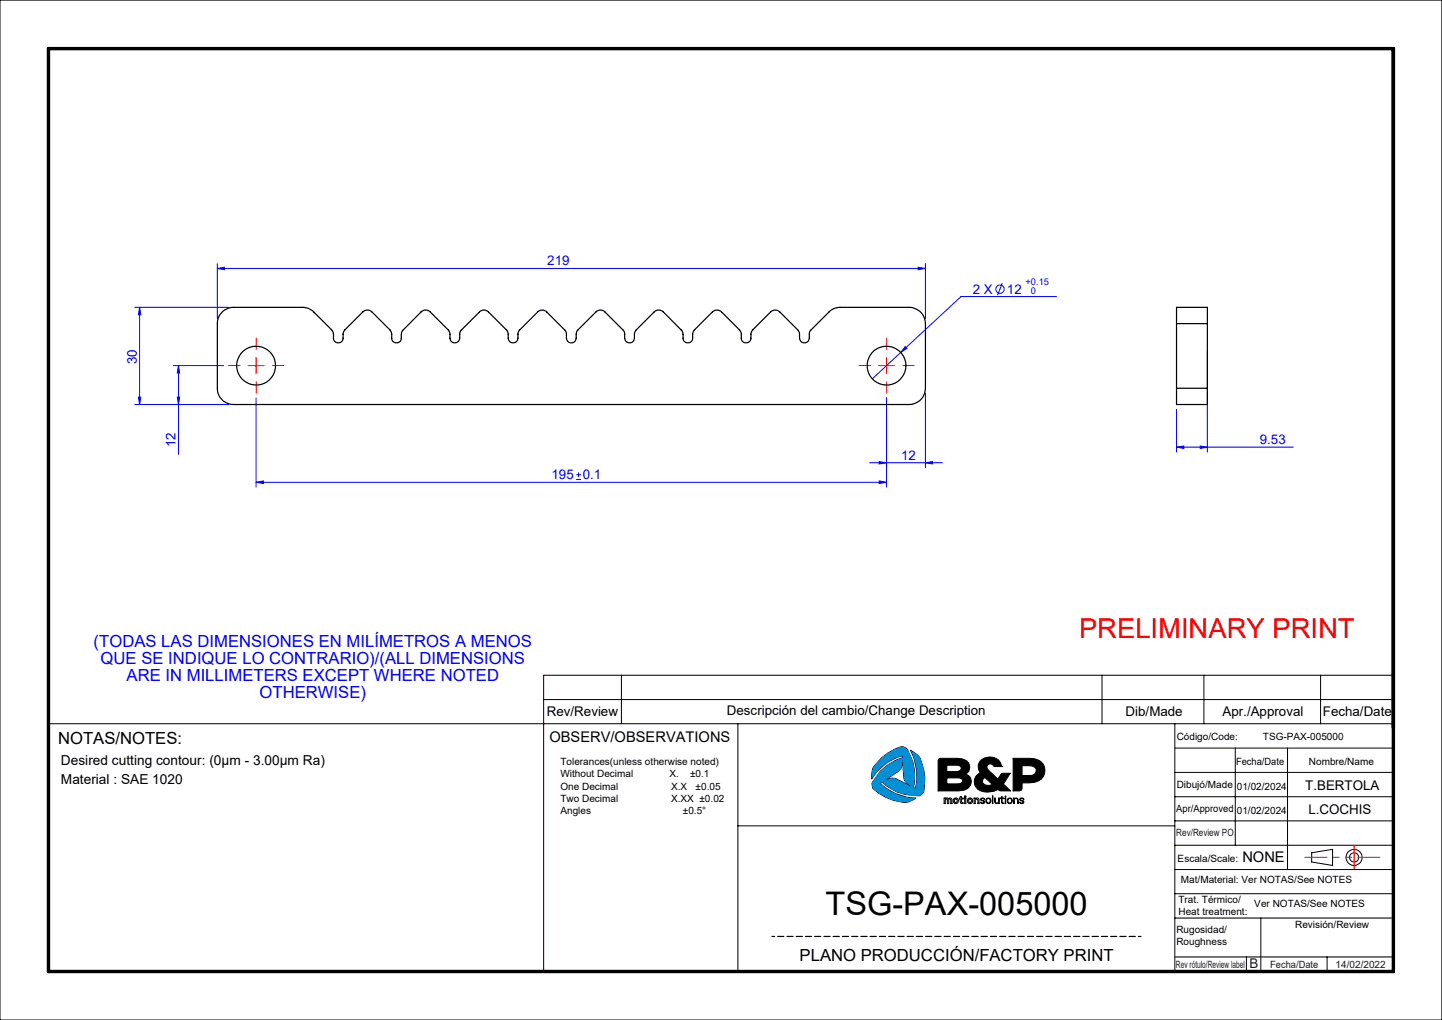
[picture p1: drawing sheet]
<svg xmlns="http://www.w3.org/2000/svg" width="297mm" height="210mm" viewBox="0 0 297 210" stroke-linecap="round" stroke-linejoin="round" font-family="sans-serif">
<g fill="none" stroke="#000" stroke-width=".21">
<path d="M0 0h297v210h-297zM128 139v10M227 139v10M248 139v10M272 139v10M287 139h-175v61M112 144h175M152 149v51M181.6 156a8.6 8.6 0 0 1 4.3-2.3l.8 .4a10.3 10.3 0 0 1 1.4 8.1l.4 .1a10.8 10.8 0 0 0-1-7.9 4.7 4.7 0 0 1 2 1.8 10.1 10.1 0 0 1 .6 7.1l-.7 .5a9.9 9.9 0 0 1-7.7-2.8l-.4 .3a10.8 10.8 0 0 0 7.4 3 4.3 4.3 0 0 1-2.5 .9 9.6 9.6 0 0 1-6.5-3.1l-.1-.8a10.1 10.1 0 0 1 6.3-5.3v-.4a10.4 10.4 0 0 0-6.4 4.8 4.2 4.2 0 0 1 .5-2.6zM185.9 156.6l.2 3.4 .2 .7 1.3 1.2-3.1-1.6-.6-.1-1.8 .5 2.9-1.9 .5-.5zM193.3 156.3l.4-.2h3.5a2.09 2.09 0 0 1 2.5 1.9l-.1 .7-.8 .7a1.68 1.68 0 0 1 1.3 1.7 1.68 1.68 0 0 1-1.5 1.6l-1.2 .1h-4.2zM195 157.5l2.4 .1a.58 .58 0 0 1 .6 .4 .58 .58 0 0 1-.3 .6l-.7 .2h-2z"/>
<path d="M202.1 156.5a2.71 2.71 0 0 1 3.9 .5l.3 .8h-1.5a.8 .8 0 0 0-.8-.5 .8 .8 0 0 0-.7 .6 2.07 2.07 0 0 0 1 1.4l1.2 1.1 .8-1.1 1.8-.1-1.4 2.2 1.4 1.4h-2l-.5-.3a3.5 3.5 0 0 1-4.6-.4 1.98 1.98 0 0 1 .9-3 1.94 1.94 0 0 1 .2-2.6zM206.3 157.8h.1M208.7 156.1h3.5a2.6 2.6 0 0 1 2.9 3.2 2.82 2.82 0 0 1-3.1 1.9h-1.5l-.1 1.5-.4 .1h-1.3zM210.5 157.6a2.82 2.82 0 0 1 2.8 .5 1.05 1.05 0 0 1-.1 1.2 1.05 1.05 0 0 1-1.1 .4h-1.6zM242 149v51M242 159h45M242 154h45M254.4 154v20M265.2 154v25M287 149h-277v51M152 170h90M194.5 164.3l1.5 .1 .1 1h-.3v-.7l-.2-.2-.2 .1v.8h-.3v-.8l-.2-.1-.2 .2v.7h-.2z"/>
<path d="M195 160.2h2.7l.5 .3v.4a.86 .86 0 0 1-1 .5h-2.2zM196.6 164.6l.2-.1 .3 .1v.5l-.3 .1-.2-.1zM197.8 164h.2v.3h.4v.2h-.4v.5a.22 .22 0 0 0 .1 .2 .22 .22 0 0 0 .3 0v.2a.63 .63 0 0 1-.6-.2 .63 .63 0 0 1 0-.7h-.2v-.2h.2zM198.7 164.3h.2v1.1h-.2zM198.7 163.9h.2v.2h-.2zM199.6 164.6l.2-.1 .2 .1v.5l-.2 .1-.2-.1zM200.6 164.3l.9 .1 .1 .2v.8h-.2v-.7l-.3-.2-.2 .3v.6h-.3zM202.5 160.4l.3-.3 1.6 1.4a1.33 1.33 0 0 1-2.1-.6zM202.6 165a.42 .42 0 0 1-.5-.2 .42 .42 0 0 1 0-.4l.5-.1 .2 .3h-.1a.28 .28 0 0 0-.3-.2 .28 .28 0 0 0-.3 .3h.1a.39 .39 0 0 1 .6 .4 .39 .39 0 0 1-.6 .3l-.3-.2 .5 .1h.2v-.3M203.3 164.5l.3-.1 .3 .1 .1 .3-.2 .5-.5-.1zM204.4 163.9h.1v1.5h-.1zM204.9 164.3h.1v.6a.36 .36 0 0 0 .3 .4 .36 .36 0 0 0 .4-.4v-.6h.1v1.1l-.1-.1-.3 .1-.4-.1z"/>
<path d="M206.3 164h.1v.3h.4l-.4 .1v.6a.23 .23 0 0 0 .1 .3 .23 .23 0 0 0 .3 0 .28 .28 0 0 1-.4 .1 .28 .28 0 0 1-.1-.4v-.6h-.3l.3-.1zM207 163.9l.2 .2zM207 164.3h.2v1.1h-.2zM207.7 164.5l.3-.1 .3 .1 .1 .3-.2 .5-.5-.1-.1-.3zM208.8 164.3l.1 .2a.48 .48 0 0 1 .8 .1v.8h-.1v-.6a.36 .36 0 0 0-.3-.4 .36 .36 0 0 0-.4 .4v.6h-.1zM210.1 164.4a.47 .47 0 0 1 .4-.1 .47 .47 0 0 1 .4 .3h-.1a.28 .28 0 0 0-.3-.2 .28 .28 0 0 0-.3 .3h.1a.4 .4 0 0 1 .5 .2 .4 .4 0 0 1-.2 .5h-.3l-.3-.2 .3 .1h.4l.1-.2-.2-.1a.46 .46 0 0 1-.5-.6zM242 164h45M242 169h45M242 174h45M242 179h45M270.2 175.6l4.3-.7v3.3l-4.3-.7zM242 184h45"/>
<path d="M242 189h45M242 197h45M256.7 197v3M259.7 189v11M273.3 197v3"/>
<circle cx="196.9" cy="164.9" r=".57"/>
<circle cx="199.8" cy="164.9" r=".57"/>
<circle cx="203.6" cy="164.9" r=".56"/>
<circle cx="208" cy="164.9" r=".57"/>
<circle cx="278.9" cy="176.5" r="1.66"/>
<circle cx="278.9" cy="176.5" r=".94"/>
</g>
<path d="M159 192.8h76" fill="none" stroke="#000" stroke-width=".25" stroke-dasharray="1.3 .6" stroke-dashoffset=".7"/>
<path d="M10 10h277v190h-277z" fill="none" stroke="#000" stroke-width=".7"/>
<path d="M268.7 176.5h15.5" fill="none" stroke="#f00" stroke-width=".21" stroke-dasharray="6.3 1.3 1.3 1.3 1.3 1.3" stroke-dashoffset="1.8"/>
<path d="M278.9 174.2v4.6" fill="none" stroke="#f00" stroke-width=".21" stroke-dasharray="6.3 1.3 1.3 1.3 1.3 1.3"/>
<path d="M195 160.2h2.7l.5 .3 .1 .4-.3 .3-.5 .2h-2.5zM195 157.5l2.4 .1 .5 .2 .1 .5-.3 .4-.4 .1h-2.3zM193.3 156.3l-.1 6.5h4.4a2.08 2.08 0 0 0 2.4-2.3l-.4-.8-.8-.3a1.68 1.68 0 0 0 .9-1.9 1.68 1.68 0 0 0-1.7-1.3l-4.4-.1zM202.5 160.3l.3-.2 1.6 1.4-.7 .2-.9-.1-.5-.7zM202 156.6l-.5 .9 .1 1.1a.37 .37 0 0 1 .2 .4 .37 .37 0 0 1-.3 .3l-.7 1-.1 .8 .2 .9 .6 .6 .4 .2a4.1 4.1 0 0 0 3.7-.3l.4 .3h2.1l-1.4-1.4 1.4-2.2h-1.8l-.8 1.2-2.1-2-.1-.6 .1-.4 .4-.1 .6 .1 .4 .4h1.5v-.1a2.6 2.6 0 0 0-4.3-1.1zM210.5 157.6h1.8l.7 .3 .4 .5-.1 .7-.4 .4-.5 .2h-1.9zM208.7 156.1v6.7l1.6-.1 .2-.3v-1.2h1.5a2.75 2.75 0 0 0 3.2-2.4v-.8l-.3-.7a3.1 3.1 0 0 0-2.7-1.2z" fill-rule="evenodd" fill="#000"/>
<path d="M181.6 156l-1.6 1.8a4.1 4.1 0 0 0-.5 2.6 10.5 10.5 0 0 1 6.4-4.8v.4a9.6 9.6 0 0 0-6.3 5.4 1.5 1.5 0 0 0 1.1 1.6 8.6 8.6 0 0 0 6.3 2.1l1.7-.8a10.7 10.7 0 0 1-7.4-3l.4-.3a9.8 9.8 0 0 0 7.8 2.8l.6-.5a9.5 9.5 0 0 0-1-7.7l-1.6-1.2a10.7 10.7 0 0 1 1 7.9l-.4-.1a9.7 9.7 0 0 0-1.5-8.2 1.71 1.71 0 0 0-2.1 .2l-1.1 .5zM185.9 156.6l.3 3.9 .2 .4 1.2 1-3.3-1.7h-.7l-1.5 .5 3.2-2.1 .4-.6z" fill-rule="evenodd" fill="#0090d6"/>
<g fill="none" stroke="#00f" stroke-width=".21">
<path d="M44.8 55.3l1.4-.3v.5zM44.8 54.3v11.3M44.8 55.3h145.8M189.1 55l1.5 .3-1.5 .2zM190.6 54.3v11.3M206.4 58.3l-.9 2.5M27.8 63.3h19.3M28.8 63.3l.2 1.5h-.5zM28.8 63.3v20M35.7 75.3h10.4M36.8 75.3l.2 1.5h-.5zM36.8 75.3v18.2"/>
<path d="M185.5 72.6l-5.8 5.4M186.4 71.4l.4 .3-1.3 .9zM217.6 61.1h-19.7l-12.4 11.5M248.7 72.3v20.8M27.8 83.3h19.3M28.5 81.8h.5l-.2 1.5zM36.5 81.8h.5l-.2 1.5zM52.7 99.3l1.6-.3v.5zM52.7 81.9v18.4M52.7 99.3h129.9M118.7 98.7h1M118.7 97.7h1"/>
<path d="M119.2 97.3v.9M179.1 95.3h15M181.1 99l1.5 .3-1.5 .2zM181.1 95l1.5 .3-1.5 .2zM182.6 81.9v18.4M190.6 95.3l1.5-.3v.5zM190.6 81v15.3M242.3 92.1l1.5-.3v.5zM242.3 84.3v8.8M242.3 92.1h24M247.2 91.8l1.5 .3-1.5 .2z"/>
<circle cx="206" cy="59.5" r=".86"/>
</g>
<path d="M49.4 75.3h-2.3M52.8 71.9v-2.3M52.8 78.6v2.3M56.1 75.3h2.3M179.3 75.3h-2.4M182.6 71.9v-2.3M182.6 78.6v2.3M185.9 75.3h2.4" fill="none" stroke="#f00" stroke-width=".21" stroke-dasharray="15.2 1.3 1.3 1.3"/>
<path d="M51.1 75.3h3.3M52.7 73.6v3.3M180.9 75.3h3.4M182.6 73.6v3.3" fill="none" stroke="#f00" stroke-width=".21"/>
<g fill="#00f">
<path d="M44.8 55.3l1.4-.3v.5zM189.1 55l1.5 .3-1.5 .2zM52.7 99.3l1.6-.3v.5zM181.1 99l1.5 .3-1.5 .2zM186.4 71.4l-.9 1.2 1.3-.9zM181.1 95l1.5 .3-1.5 .2zM190.6 95.3l1.5-.3v.5zM242.3 92.1l1.5-.3v.5zM247.2 91.8l1.5 .3-1.5 .2z"/>
<path d="M36.5 81.8h.5l-.2 1.5zM36.8 75.3l.2 1.5h-.5z"/>
<path d="M28.8 63.3l.2 1.5h-.5zM28.5 81.8h.5l-.2 1.5z"/>
</g>
<g fill="none" stroke="#000" stroke-width=".25">
<path d="M45.9 64.1a3.6 3.6 0 0 1 2.2-.8h14.2a3.3 3.3 0 0 1 2.4 1l3.7 3.7 .3 .6v1a.99 .99 0 0 0 1 1 .99 .99 0 0 0 1-1v-.9l.3-.7 3.7-3.8a1.36 1.36 0 0 1 1.9 0l3.8 3.8 .3 .7v.9a.99 .99 0 0 0 1 1 .99 .99 0 0 0 1-1v-1l.3-.6 3.7-3.8a1.36 1.36 0 0 1 1.9 0l3.9 3.9 .2 .7a1.5 1.5 0 0 0 .5 1.7 1.02 1.02 0 0 0 1.5-.9v-1l.3-.6 3.7-3.8a1.32 1.32 0 0 1 1.9 0l3.8 3.8 .3 .8a1.5 1.5 0 0 0 .5 1.7 1.01 1.01 0 0 0 1.5-.9v-1.2l.3-.4 3.7-3.8a1.32 1.32 0 0 1 1.9 0l3.8 3.8 .3 .8a1.5 1.5 0 0 0 .5 1.7 1.01 1.01 0 0 0 1.5-.9v-.9l.2-.6 3.8-3.9a1.32 1.32 0 0 1 1.9 0l3.8 3.8 .3 .8a1.43 1.43 0 0 0 .5 1.7 .99 .99 0 0 0 1.5-.9v-.9l.2-.6 3.8-3.9a1.36 1.36 0 0 1 1.9 0l3.8 3.8 .3 .6v1a.99 .99 0 0 0 1 1 .99 .99 0 0 0 1-1v-.9l.3-.7 3.7-3.8a1.36 1.36 0 0 1 1.9 0l3.8 3.8 .3 .7v.9a.99 .99 0 0 0 1 1 .99 .99 0 0 0 1-1v-1l.3-.6 3.7-3.8a1.36 1.36 0 0 1 1.9 0l3.9 3.9 .2 .7a1.5 1.5 0 0 0 .5 1.7 1.02 1.02 0 0 0 1.5-.9v-1l.3-.6 3.7-3.7a3.1 3.1 0 0 1 2.3-1h14.3a3.3 3.3 0 0 1 3.3 3.3v13.3a3.3 3.3 0 0 1-3.3 3.4h-139.2a3.3 3.3 0 0 1-3.3-3.4v-13.3a3.2 3.2 0 0 1 1.1-2.5zM242.3 79.9v3.4h6.4v-3.4M242.3 66.6v-3.3h6.4v3.3M242.3 79.9h6.4M242.3 66.6v13.3M242.3 66.6h6.4M248.7 66.6v13.3"/>
<circle cx="52.8" cy="75.3" r="4"/>
<circle cx="182.6" cy="75.3" r="4"/>
</g>
<text font-size="6.7" x="170" y="188.3">TSG-PAX-005000</text>
<text font-size="5.6" fill="#f00" x="222.2" y="131.3">PRELIMINARY PRINT</text>
<g font-size="3.4" fill="#00f">
<text x="19.3" y="133.3">(TODAS LAS DIMENSIONES EN MILÍMETROS A MENOS</text>
<text x="20.7" y="136.8">QUE SE INDIQUE LO CONTRARIO)/(ALL DIMENSIONS</text>
<text x="26.1" y="140.3">ARE IN MILLIMETERS EXCEPT WHERE NOTED</text>
<text x="53.5" y="143.8">OTHERWISE)</text>
</g>
<g font-size="3.4">
<text x="12" y="153.1">NOTAS/NOTES:</text>
<text x="164.7" y="197.9">PLANO PRODUCCIÓN/FACTORY PRINT</text>
</g>
<g font-size="3">
<text x="113.2" y="152.7">OBSERV/OBSERVATIONS</text>
<text x="255.9" y="177.4">NONE</text>
</g>
<g font-size="2.8">
<text x="12.6" y="157.6">Desired cutting contour: (0µm - 3.00µm Ra)</text>
<text x="12.6" y="161.4">Material : SAE 1020</text>
</g>
<g font-size="2.7" fill="#00f">
<text x="112.7" y="54.6">219</text>
<text x="200.4" y="60.4">2 X</text>
<text x="207.4" y="60.4">12</text>
<text x="28.2" y="75" transform="rotate(-90 28.2 75)">30</text>
<text x="36.2" y="92" transform="rotate(-90 36.2 92)">12</text>
<text x="185.6" y="94.6">12</text>
<text x="259.5" y="91.4">9.53</text>
<text x="113.6" y="98.6">195</text>
<text x="120" y="98.6">0.1</text>
</g>
<g font-size="2.7">
<text x="112.6" y="147.5">Rev/Review</text>
<text x="149.7" y="147.3">Descripción del cambio/Change Description</text>
<text x="231.8" y="147.3">Dib/Made</text>
<text x="251.8" y="147.3">Apr./Approval</text>
<text x="272.5" y="147.4">Fecha/Date</text>
<text x="268.8" y="162.6">T.BERTOLA</text>
<text x="269.5" y="167.7">L.COCHIS</text>
</g>
<text font-size="2.7" fill="#191924" x="257.3" y="199.4">B</text>
<g font-size="2.1">
<text x="242.4" y="152.3">Código/Code:</text>
<text x="260.1" y="152.3">TSG-PAX-005000</text>
<text x="115.4" y="157.6">Tolerances(unless otherwise noted)</text>
<text x="115.4" y="160.1">Without Decimal</text>
<text x="137.9" y="160.1">X.</text>
<text x="142.1" y="160.1">±0.1</text>
<text x="254.6" y="157.4">Fecha/Date</text>
<text x="269.6" y="157.5">Nombre/Name</text>
<text x="115.4" y="162.6">One Decimal</text>
<text x="115.4" y="165.1">Two Decimal</text>
<text x="115.4" y="167.6">Angles</text>
<text x="138.2" y="165.1">X.XX ±0.02</text>
<text x="138.2" y="162.6">X.X</text>
<text x="140.6" y="167.6">±0.5°</text>
<text x="143.3" y="162.6">±0.05</text>
<text x="242.3" y="167.1">Apr/Approved</text>
<text x="242.4" y="162.3">Dibujó/Made</text>
<text x="254.7" y="162.6">01/02/2024</text>
<text x="254.7" y="167.7">01/02/2024</text>
<text x="242.6" y="177.5">Escala/Scale:</text>
<text x="242.7" y="185.9">Trat. Térmico/</text>
<text x="243.2" y="181.7">Mat/Material: Ver NOTAS/See NOTES</text>
<text x="242.7" y="188.4">Heat treatment:</text>
<text x="258.3" y="186.7">Ver NOTAS/See NOTES</text>
<text x="266.8" y="191.1">Revisión/Review</text>
<text x="242.3" y="192">Rugosidad/</text>
<text x="242.3" y="194.5">Roughness</text>
</g>
<g font-size="2.1" fill="#191924">
<text x="242.3" y="172.1">Rev/Review PO</text>
<text x="242.2" y="199.2">Rev rótulo/Review label</text>
<text x="261.6" y="199.3">Fecha/Date</text>
<text x="275.1" y="199.3">14/02/2022</text>
</g>
<g font-size="1.9" fill="#00f">
<text x="211.2" y="58.6">+0.15</text>
<text x="212.3" y="60.4">0</text>
</g>
</svg>
